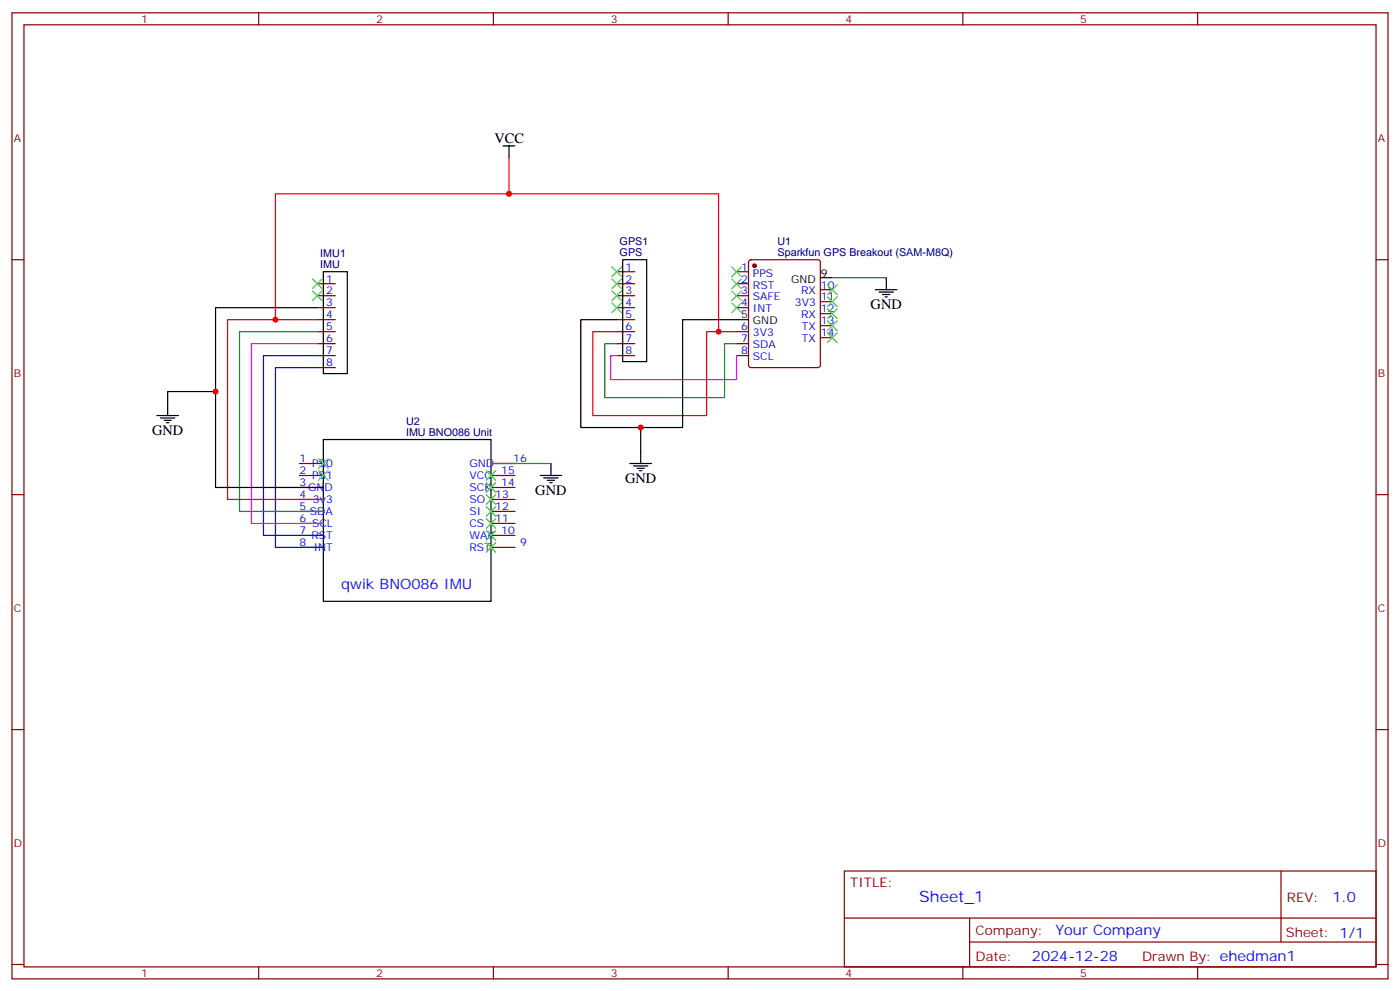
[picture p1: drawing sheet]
<svg xmlns="http://www.w3.org/2000/svg" width="412mm" height="292mm" viewBox="0 0 412 292" stroke-linecap="round" stroke-linejoin="round" font-family="sans-serif">
<g fill="none" stroke="#870000" stroke-width=".35">
<path d="M3.5 3.8h405.4v284.3h-405.4zM7.1 7.3h398.2v277.3h-398.2zM76.2 3.8v3.5M145.3 3.8v3.5M214.5 3.8v3.5M283.6 3.8v3.5M352.8 3.8v3.5M3.5 76.4h3.6M181.7 80h5.3M217 80h3.5M220.7 76.7l.5-.3h19.7l.7 .5 .1 30.6-.5 .6-20 .1-.7-.5v-30.5zM405.3 76.4h3.6"/>
<path d="M93.5 83.5h5.3M93.5 87h5.3M93.5 90.6h5.3M93.5 94.1h5.3M93.5 97.6h5.3M181.7 83.5h5.3M181.7 87h5.3M181.7 90.6h5.3M181.7 94.1h5.3M181.7 97.6h5.3M217 83.5h3.5M217 87h3.5"/>
<path d="M217 90.6h3.5M217 97.6h3.5M241.7 85.3h3.5M241.7 88.8h3.5M241.7 99.4h3.5M241.7 95.8h3.5M241.7 92.3h3.5M93.5 101.1h5.3M93.5 104.7h5.3M93.5 108.2h5.3M181.7 101.1h5.3M181.7 104.7h5.3"/>
<path d="M217 101.1h3.5M217 104.7h3.5M88.2 139.9h7M88.2 136.4h7M144.6 139.9h7.1M144.6 136.4h7.1M3.5 145.6h3.6M88.2 157.6h7M88.2 154.1h7M88.2 150.5h7M88.2 147h7M88.2 143.5h7"/>
<path d="M144.6 157.6h7.1M144.6 154.1h7.1M144.6 150.5h7.1M144.6 147h7.1M144.6 143.5h7.1M405.3 145.6h3.6M88.2 161.1h7M144.6 161.1h7.1M3.5 214.7h3.6M405.3 214.7h3.6M248.7 256.4h156.6v28.2h-156.6zM377.3 256.4v20.9"/>
<path d="M248.7 270.2h156.5M285.6 277.3h119.6M285.6 270.2v14.1M3.5 283.9h3.6M76.2 284.6v3.5M145.3 284.6v3.5M214.5 284.6v3.5M283.6 284.6v3.5M352.8 284.6v3.5M405.3 283.9h3.6"/>
</g>
<g fill="none" stroke="#000" stroke-width=".35">
<path d="M148.2 42.9h3.5M149.9 42.9v3.6M95.2 80h7.1v30h-7.1zM183.4 76.4h7.1v30h-7.1zM93.5 90.6h-30v52.9h31.7M181.7 94.1h-10.6v31.7h30v-31.7h19.4M241.7 81.7h3.5M257.9 85.3h6.3M258.9 86h4.3M260 86.7h2.1M260.7 87.4h.7M261.1 81.7v3.6"/>
<path d="M63.5 115.3h-14.1v7M46.2 122.3h6.4M47.3 123h4.2M48.3 123.7h2.1M49 124.4h.7M95.2 129.4h49.4v47.6h-49.4zM159.1 139.9h6.4M162.3 136.4v3.5M185.6 136.4h6.3M186.6 137.1h4.3M187.7 137.8h2.1M188.4 138.5h.7"/>
<path d="M188.7 125.8v10.6M160.2 140.7h4.2M161.2 141.4h2.1M161.9 142.1h.7"/>
</g>
<g fill="none" stroke="#3c3" stroke-width=".35">
<path d="M180.3 78.6l2.8 2.8M183.1 78.6l-2.8 2.8M215.5 78.6l2.9 2.8M218.4 78.6l-2.9 2.8M92.1 85.6l2.8 2.8M92.1 82.1l2.8 2.8M94.9 85.6l-2.8 2.8M94.9 82.1l-2.8 2.8M180.3 82.1l2.8 2.8M180.3 85.6l2.8 2.8M180.3 89.1l2.8 2.9M183.1 82.1l-2.8 2.8"/>
<path d="M183.1 85.6l-2.8 2.8M183.1 89.1l-2.8 2.9M215.5 82.1l2.9 2.8M215.5 85.6l2.9 2.8M215.5 89.1l2.9 2.9M218.4 82.1l-2.9 2.8M218.4 85.6l-2.9 2.8M218.4 89.1l-2.9 2.9M243.8 98l2.8 2.8M243.8 94.4l2.8 2.9M243.8 90.9l2.8 2.8M243.8 87.4l2.8 2.8"/>
<path d="M243.8 83.9l2.8 2.8M246.6 98l-2.8 2.8M246.6 94.4l-2.8 2.9M246.6 90.9l-2.8 2.8M246.6 87.4l-2.8 2.8M246.6 83.9l-2.8 2.8M93.8 135l2.9 2.8M93.8 138.5l2.9 2.9M96.7 135l-2.9 2.8M96.7 138.5l-2.9 2.9M143.2 138.5l2.8 2.9M146 138.5l-2.8 2.9"/>
<path d="M143.2 142.1l2.8 2.8M143.2 145.6l2.8 2.8M143.2 149.1l2.8 2.8M143.2 152.6l2.8 2.9M143.2 156.2l2.8 2.8M143.2 159.7l2.8 2.8M146 142.1l-2.8 2.8M146 145.6l-2.8 2.8M146 149.1l-2.8 2.8M146 152.6l-2.8 2.9M146 156.2l-2.8 2.8M146 159.7l-2.8 2.8"/>
</g>
<circle cx="222.2" cy="78.2" r=".53" fill="#870000" stroke="#870000" stroke-width=".35"/>
<path d="M93.5 101.1h-19.4v53h21.1M181.7 104.7h-1.8v7h37.1v-7" fill="none" stroke="#f0f" stroke-width=".35"/>
<path d="M93.5 97.6h-22.9v52.9h24.6M245.2 81.7h15.9M181.7 101.1h-3.5v15.9h35.2v-15.9h3.6M144.6 136.4h17.7" fill="none" stroke="#008700" stroke-width=".35"/>
<path d="M181.7 97.6h-7.1v24.7h33.5v-24.7h8.9" fill="none" stroke="#c00" stroke-width=".35"/>
<path d="M93.5 108.2h-12.4v52.9h14.1M93.5 104.7h-15.9v52.9h17.6" fill="none" stroke="#00f" stroke-width=".35"/>
<path d="M149.9 46.5v10.5M81.1 94.1v-37.1h130.6v40.6M93.5 94.1h-26.5v52.9h28.2" fill="none" stroke="#f00" stroke-width=".35"/>
<g fill="#c00">
<circle cx="188.7" cy="125.8" r=".88"/>
<circle cx="63.5" cy="115.3" r=".88"/>
<circle cx="211.7" cy="97.6" r=".88"/>
<circle cx="81.1" cy="94.1" r=".88"/>
<circle cx="149.9" cy="57" r=".88"/>
</g>
<text font-size="4.6" fill="#00f" x="270.8" y="265.4">Sheet_1</text>
<g font-size="4.2">
<text x="145.7" y="42.2">VCC</text>
<text x="256.5" y="90.9">GND</text>
<text x="44.8" y="128">GND</text>
<text x="184.1" y="142.1">GND</text>
<text x="157.7" y="145.6">GND</text>
</g>
<g font-size="4.2" fill="#00f">
<text x="100.5" y="173.5">qw</text>
<text x="106.6" y="173.5">ik BNO086 IMU</text>
<text x="392.5" y="265.6">1.0</text>
<text x="310.9" y="275.2">Your Company</text>
<text x="304" y="283">2024-12-28</text>
</g>
<g font-size="3.9" fill="#800">
<text x="250.5" y="260.9">TITLE:</text>
<text x="379.1" y="265.6">REV:</text>
<text x="287.4" y="275.1">Company:</text>
<text x="378.7" y="275.8">Sheet: 1/1</text>
<text x="287.4" y="282.8">Date:</text>
<text x="336.4" y="282.9">Draw</text>
<text x="346.6" y="282.9">n By: ehedman1</text>
</g>
<g font-size="3.2" fill="#800">
<text x="41.6" y="6.8">1</text>
<text x="110.8" y="6.8">2</text>
<text x="179.9" y="6.8">3</text>
<text x="249.1" y="6.8">4</text>
<text x="318.2" y="6.8">5</text>
<text x="4.1" y="41.9">A</text>
<text x="405.9" y="41.9">A</text>
<text x="4.1" y="111">B</text>
<text x="405.9" y="111">B</text>
<text x="4.1" y="180.2">C</text>
<text x="405.9" y="180.2">C</text>
<text x="4.1" y="249.3">D</text>
<text x="405.9" y="249.3">D</text>
<text x="41.6" y="287.6">1</text>
<text x="110.8" y="287.6">2</text>
<text x="179.9" y="287.6">3</text>
<text x="249.1" y="287.6">4</text>
<text x="318.2" y="287.6">5</text>
</g>
<g font-size="3.2" fill="#000080">
<text x="182.5" y="72">GPS1</text>
<text x="94.3" y="75.5">IMU1</text>
<text x="182.5" y="75.2">GPS</text>
<text x="229" y="75.2">Sparkfun GPS Breakout (SAM-M8Q)</text>
<text x="229" y="72.2">U1</text>
<text x="94.3" y="78.8">IMU</text>
<text x="119.6" y="125.2">U2</text>
<text x="119.6" y="128.3">IMU BNO086 Unit</text>
</g>
<g font-size="3.2" fill="#00f">
<text x="96.1" y="83.1">1</text>
<text x="184.2" y="79.6">1</text>
<text x="184.2" y="83.1">2</text>
<text x="218.3" y="79.6">1</text>
<text x="218.3" y="83.1">2</text>
<text x="221.8" y="81.4">PPS</text>
<text x="96.1" y="86.7">2</text>
<text x="184.2" y="86.7">3</text>
<text x="218.3" y="86.7">3</text>
<text x="221.8" y="84.9">RST</text>
<text x="221.8" y="88.4">SAFE</text>
<text x="236" y="86.7">RX</text>
<text x="241.8" y="84.9">10</text>
<text x="241.8" y="88.4">11</text>
<text x="96.1" y="90.2">3</text>
<text x="96.1" y="93.7">4</text>
<text x="184.2" y="90.2">4</text>
<text x="184.2" y="93.7">5</text>
<text x="218.3" y="90.2">4</text>
<text x="221.8" y="92">INT</text>
<text x="234.1" y="90.2">3V3</text>
<text x="236" y="93.7">RX</text>
<text x="241.8" y="95.5">13</text>
<text x="241.8" y="92">12</text>
<text x="96.1" y="97.3">5</text>
<text x="96.1" y="100.8">6</text>
<text x="184.2" y="97.3">6</text>
<text x="184.2" y="100.8">7</text>
<text x="218.3" y="97.3">6</text>
<text x="218.3" y="100.8">7</text>
<text x="221.8" y="99">3V3</text>
<text x="236.2" y="100.8">TX</text>
<text x="236.2" y="97.3">TX</text>
<text x="241.8" y="99">14</text>
<text x="96.1" y="104.3">7</text>
<text x="96.1" y="107.8">8</text>
<text x="184.2" y="104.3">8</text>
<text x="218.3" y="104.3">8</text>
<text x="221.8" y="102.6">SDA</text>
<text x="221.8" y="106.1">SCL</text>
<text x="88.2" y="136.1">1</text>
<text x="92" y="137.5">PS0</text>
<text x="138.3" y="137.5">GND</text>
<text x="151.2" y="136.1">16</text>
<text x="88.2" y="143.1">3</text>
<text x="88.2" y="139.6">2</text>
<text x="92" y="141">PS1</text>
<text x="138.3" y="141">VCC</text>
<text x="147.7" y="143.1">14</text>
<text x="147.7" y="139.6">15</text>
<text x="88.2" y="146.6">4</text>
<text x="90.8" y="144.5">GND</text>
<text x="92.2" y="148.1">3v3</text>
<text x="138.3" y="148.1">SO</text>
<text x="138.3" y="144.5">SCK</text>
<text x="145.9" y="146.6">13</text>
<text x="88.2" y="153.7">6</text>
<text x="88.2" y="150.2">5</text>
<text x="91.3" y="151.6">SDA</text>
<text x="91.9" y="155.1">SCL</text>
<text x="138.3" y="155.1">CS</text>
<text x="138.3" y="151.6">SI</text>
<text x="145.9" y="153.7">11</text>
<text x="145.9" y="150.2">12</text>
<text x="88.2" y="160.8">8</text>
<text x="88.2" y="157.2">7</text>
<text x="91.7" y="158.6">RST</text>
<text x="138.3" y="158.6">WAK</text>
<text x="147.7" y="157.2">10</text>
<text x="153.2" y="160.8">9</text>
<text x="92.4" y="162.2">INT</text>
<text x="138.3" y="162.2">RST</text>
</g>
<g font-size="3.2">
<text x="233.1" y="83.1">GND</text>
<text x="241.8" y="81.4">9</text>
<text x="218.3" y="93.7">5</text>
<text x="221.8" y="95.5">GND</text>
</g>
</svg>
